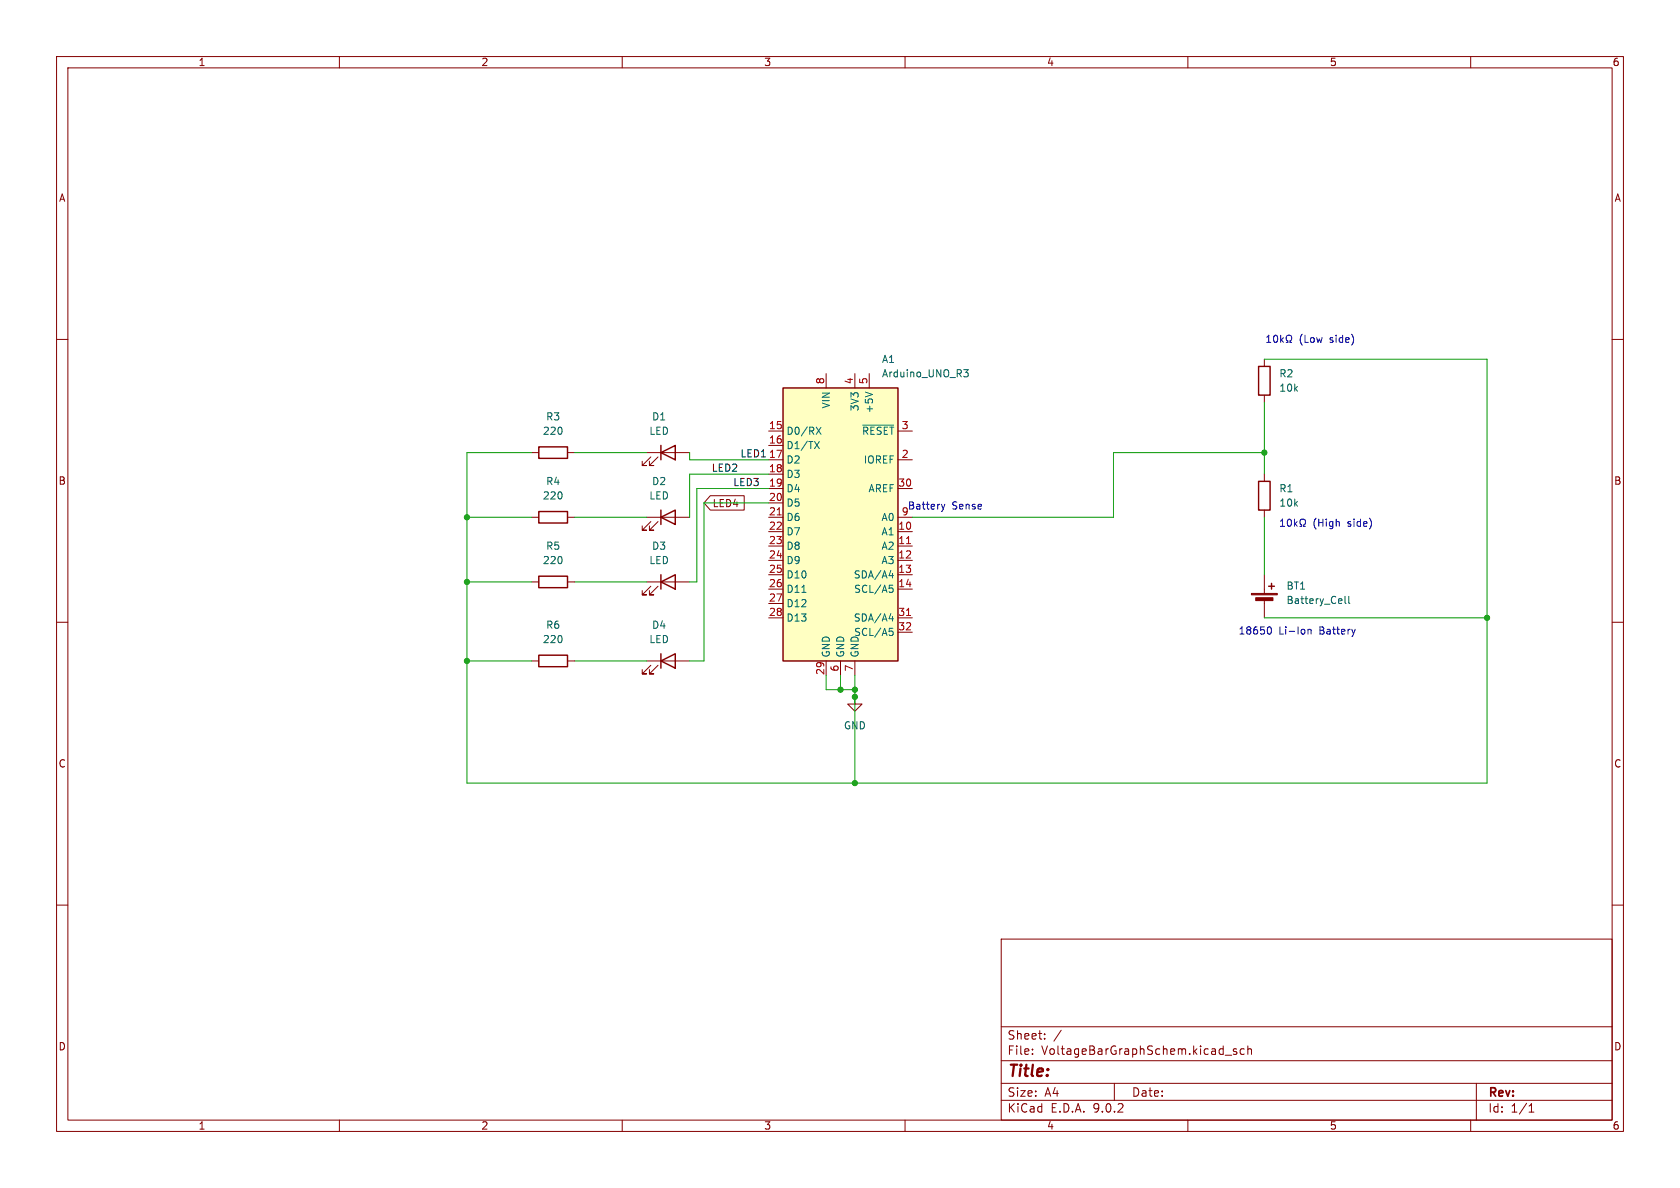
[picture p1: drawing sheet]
<svg xmlns="http://www.w3.org/2000/svg" width="297mm" height="210mm" viewBox="0 0 297 210" stroke-linecap="round" stroke-linejoin="round" font-family="sans-serif">
<g fill="none" stroke="#840000" stroke-width=".18">
<path d="M10 10h277v190h-277zM12 12h273v186h-273zM60 10v2M110 10v2M160 10v2M210 10v2M260 10v2M10 60h2M223.5 63.5v1.3M223.5 69.9v1.2M285 60h2M94 80h1.2"/>
<path d="M100.3 80h1.3M114.3 80h7.6M115.1 80.8l-1.6 1.5h.8h-.8v-.8M116.3 80.8l-1.5 1.5h.8h-.8v-.8M10 110h2M223.5 101.6v3.3M223.5 105.9v3.3M285 110h2M151.1 123.2v1.3h1.3l-1.3 1.2-1.2-1.2h1.2M151.1 123.2h.1M10 160h2M177 166h108v32h-108z"/>
<path d="M285 160h2M60 198v2M110 198v2M160 198v2M177 194.5h108M177 191.5h108M177 187.5h108M177 181.5h108M182.5 186.3v.1M182.5 185.5v.1M184.7 183.6v.1M184.7 182.8v.1"/>
<path d="M187.6 182.1l-1.3 2M197 191.5v3M210 198v2M216.6 186.5h1.1M218.6 185.5l-.4-.1-.2 .2 .1 .2 .5 .2v.3h-.6M220 185.5l-.5-.1-.3 .3v.4l.2 .2h.6M220.6 185.5l.2-.1 .4 .1v.9M220.6 184.9v1.5M260 198v2M261 191.5v6.5M270.3 196.6h.9M270.3 195.5l.4-.4v1.5"/>
</g>
<path d="M95.2 79h5.1v2h-5.1zM116.8 78.7v2.6M222.5 64.8h2v5.1h-2zM116.8 80l2.6-1.3v2.6zM224.3 103.6h1M224.8 103.1v1" fill="none" stroke="#840000" stroke-width=".25"/>
<g fill="#840000" stroke="#840000" stroke-width=".18">
<path d="M221.2 104.9h4.6v.3h-4.6z"/>
<path d="M222 105.7h3v.5h-3z"/>
</g>
<path d="M237.8 105.4v1.1l.2 .2M238.4 105.4v1.1l.2 .2" fill="none" stroke="#006464" stroke-width=".18"/>
<path d="M138.4 68.6h20.3v48.2h-20.3z" fill="#ffffc2"/>
<path d="M138.4 68.6h20.3v48.2h-20.3zM95.2 90.4h5.1v2.1h-5.1zM116.8 91.4l2.6-1.2v2.5zM116.8 90.2v2.5M222.5 85.1h2v5.1h-2zM95.2 101.9h5.1v2h-5.1zM95.2 115.8h5.1v2.1h-5.1zM116.8 102.9l2.6-1.3v2.5zM116.8 116.8l2.6-1.2v2.5zM116.8 101.6v2.5M116.8 115.6v2.5" fill="none" stroke="#840000" stroke-width=".25"/>
<g fill="none" stroke="#840000" stroke-width=".18">
<path d="M135.9 76.2h2.5M135.9 78.7h2.5M146 66v2.6M151.1 66v2.6M153.7 66v2.6M158.7 76.2h2.6M94 91.4h1.2M100.3 91.4h1.3M114.3 91.4h7.6M115.1 92.2l-1.6 1.5h.8h-.8v-.7M116.3 92.2l-1.5 1.5h.8h-.8v-.7M125.6 87.6h6v2.6h-6l-1.1-1.3z"/>
<path d="M135.9 81.3h2.5M135.9 83.8h2.5M135.9 86.4h2.5M135.9 88.9h2.5M135.9 91.4h2.5M135.9 94h2.5M135.9 96.5h2.5M135.9 99.1h2.5M158.7 81.3h2.6M158.7 86.4h2.6M158.7 91.4h2.6M158.7 94h2.6"/>
<path d="M158.7 96.5h2.6M158.7 99.1h2.6M223.5 83.8v1.3M223.5 90.2v1.2M94 102.9h1.2M94 116.8h1.2M100.3 102.9h1.3M100.3 116.8h1.3M114.3 102.9h7.6M114.3 116.8h7.6M115.1 103.6l-1.6 1.6h.8h-.8v-.8M115.1 117.6l-1.6 1.5h.8h-.8v-.7"/>
<path d="M116.3 103.6l-1.5 1.6h.8h-.8v-.8M116.3 117.6l-1.5 1.5h.8h-.8v-.7M135.9 101.6h2.5M135.9 104.1h2.5M135.9 106.7h2.5M135.9 109.2h2.5M146 116.8v2.6M148.6 116.8v2.6M151.1 116.8v2.6M158.7 101.6h2.6M158.7 104.1h2.6M158.7 109.2h2.6"/>
<path d="M158.7 111.8h2.6"/>
</g>
<g fill="none" stroke="#006464" stroke-width=".18">
<path d="M144 78l.8 1.3M144.3 75.5l.8 1.3M144.8 78l-.8 1.3M145.1 75.5l-.8 1.3M152.5 75.2h5.5M153 69.3l1.2 .4M170.4 65.3h.8l-.5 .5 .4 .2 .1 .4-.3 .2h-.3M141.8 104.7h.7M157.2 101.8h.8M157.2 109.4h.8M157.2 103.4h.6M157.2 111.1h.6"/>
<path d="M157.4 103.9h.3l.2 .3-.1 .5h-.4M157.4 111.6h.3l.2 .2-.1 .5h-.4M157.8 101.3v.9M157.8 109v.8"/>
</g>
<path d="M137.4 91h.7M160.3 96.1h.7M160.3 108.8h.7" fill="none" stroke="#a90000" stroke-width=".18"/>
<g fill="none" stroke="#009600" stroke-width=".18">
<path d="M223.5 63.5h39.4v74.9h-180.4v-58.4h11.5M223.5 71.1v12.7M82.5 91.4h11.5M101.6 80h12.7M101.6 91.4h12.7M121.9 80v1.3h14M135.9 88.9h-11.4v27.9h-2.6M135.9 86.4h-12.7v16.5h-1.3M135.9 83.8h-14v7.6M223.5 80h-26.7v11.4h-35.5M223.5 91.4v10.2M82.5 102.9h11.5"/>
<path d="M82.5 116.8h11.5M101.6 102.9h12.7M101.6 116.8h12.7M146 119.4v2.5h5.1M148.6 119.4v2.5M151.1 119.4v19M223.5 109.2h39.4"/>
</g>
<g fill="none" stroke="#0000c2" stroke-width=".18">
<path d="M223.9 59.6l.4-.3v1.2M225.3 59.4l.1-.1a.68 .68 0 0 1 .5 .6 .68 .68 0 0 1-.5 .6l-.1-.1-.2-.4zM226.4 59.3v1.2M226.9 59.7l-.5 .5M223.9 60.5h.8M226.5 60l.4 .5M227.4 60.5h.3v-.2a.54 .54 0 0 1-.3-.8 .54 .54 0 0 1 .8-.2 .58 .58 0 0 1-.2 1v.2h.4M166.4 89.1l.3 .9M166.7 90l-.1 .4M167 89.1l-.3 .9M226.4 93h.7M226.4 92.1l.3-.3v1.2"/>
<path d="M227.7 91.9l.2-.1a.68 .68 0 0 1 .4 .6 .68 .68 0 0 1-.4 .6l-.2-.1-.1-.3zM228.8 91.8v1.2M229 92.6l.3 .4M229.3 92.2l-.5 .5M229.8 93h.3v-.2a.54 .54 0 0 1-.3-.7 .54 .54 0 0 1 .8-.3 .58 .58 0 0 1-.1 1v.2h.3M224.2 110.9l.1-.1a.68 .68 0 0 1 .5 .7 .68 .68 0 0 1-.5 .6l-.1-.1M231.2 111.2v.9M231.2 111.4l.2-.2 .3 .1 .1 .8M239.6 111.2l-.3 .9"/>
</g>
<g fill="#009600" stroke="#009600" stroke-width=".18">
<circle cx="82.5" cy="102.9" r=".46"/>
<circle cx="82.5" cy="116.8" r=".46"/>
<circle cx="151.1" cy="138.4" r=".46"/>
<circle cx="82.5" cy="91.4" r=".46"/>
<circle cx="148.6" cy="121.9" r=".46"/>
<circle cx="151.1" cy="121.9" r=".46"/>
<circle cx="151.1" cy="123.2" r=".46"/>
<circle cx="223.5" cy="80" r=".46"/>
<circle cx="262.9" cy="109.2" r=".46"/>
</g>
<text font-size="2.8" fill="#840000" x="178" y="190.9">Title:</text>
<g font-size="2.1" fill="#840000">
<text x="178" y="184">Sheet:</text>
<text x="178" y="186.7">File:</text>
<text x="184.1" y="186.7">VoltageBarGraphSchem.kicad_sch</text>
<text x="178" y="196.9">KiCad</text>
<text x="178" y="194.1">Size:</text>
<text x="184.7" y="194.1">A4</text>
<text x="185.7" y="196.9">E.D.A.</text>
<text x="193.3" y="196.9">9.0.2</text>
<text x="200" y="194.1">Date:</text>
<text x="263" y="194.3">Rev:</text>
<text x="263" y="196.9">Id:</text>
<text x="267.1" y="196.9">1/1</text>
</g>
<g font-size="1.8" fill="#840000">
<text x="35" y="11.9">1</text>
<text x="85" y="11.9">2</text>
<text x="135" y="11.9">3</text>
<text x="185" y="11.9">4</text>
<text x="235" y="11.9">5</text>
<text x="285" y="11.9">6</text>
<text x="10.3" y="35.9">A</text>
<text x="285.3" y="35.9">A</text>
<text x="10.3" y="85.9">B</text>
<text x="125.9" y="89.9">LED4</text>
<text x="285.3" y="85.9">B</text>
<text x="10.3" y="135.9">C</text>
<text x="285.3" y="135.9">C</text>
<text x="10.3" y="185.9">D</text>
<text x="285.3" y="185.9">D</text>
<text x="35" y="199.9">1</text>
<text x="85" y="199.9">2</text>
<text x="135" y="199.9">3</text>
<text x="185" y="199.9">4</text>
<text x="235" y="199.9">5</text>
<text x="285" y="199.9">6</text>
</g>
<g font-size="1.8" fill="#006464">
<text x="155.8" y="64.4">A1</text>
<text x="155.8" y="66.9">Arduino_UNO_R3</text>
<text x="226.1" y="66.9">R2</text>
<text x="226.1" y="69.4">10k</text>
<text x="95.9" y="77.1">220</text>
<text x="96.4" y="74.5">R3</text>
<text x="114.7" y="77.1">LED</text>
<text x="115.2" y="74.5">D1</text>
<text x="138.9" y="77.1">D0/RX</text>
<text x="146.9" y="72.3" transform="rotate(-90 146.9 72.3)">VIN</text>
<text x="152" y="72.8" transform="rotate(-90 152 72.8)">3V3</text>
<text x="152.3" y="77.1">~{RESET}</text>
<text x="154.5" y="73.2" transform="rotate(-90 154.5 73.2)">+5V</text>
<text x="138.9" y="79.6">D1/TX</text>
<text x="138.9" y="82.1">D2</text>
<text x="152.6" y="82.1">IOREF</text>
<text x="95.9" y="88.5">220</text>
<text x="96.4" y="86">R4</text>
<text x="114.7" y="88.5">LED</text>
<text x="115.2" y="86">D2</text>
<text x="138.9" y="84.7">D3</text>
<text x="138.9" y="87.2">D4</text>
<text x="138.9" y="89.8">D5</text>
<text x="153.4" y="87.2">AREF</text>
<text x="226.1" y="87.2">R1</text>
<text x="226.1" y="89.8">10k</text>
<text x="138.9" y="92.3">D6</text>
<text x="138.9" y="94.8">D7</text>
<text x="155.7" y="92.3">A0</text>
<text x="155.7" y="94.8">A1</text>
<text x="95.9" y="99.9">220</text>
<text x="96.4" y="97.4">R5</text>
<text x="114.7" y="99.9">LED</text>
<text x="115.2" y="97.4">D3</text>
<text x="138.9" y="97.4">D8</text>
<text x="138.9" y="99.9">D9</text>
<text x="155.7" y="97.4">A2</text>
<text x="155.7" y="99.9">A3</text>
<text x="138.9" y="102.5">D10</text>
<text x="138.9" y="105">D11</text>
<text x="138.9" y="107.5">D12</text>
<text x="150.8" y="102.5">SDA/A4</text>
<text x="150.9" y="105">SCL/A5</text>
<text x="227.3" y="104.4">BT1</text>
<text x="227.3" y="107">Battery_Cell</text>
<text x="95.9" y="113.9">220</text>
<text x="96.4" y="111.4">R6</text>
<text x="114.7" y="113.9">LED</text>
<text x="115.2" y="111.4">D4</text>
<text x="138.9" y="110.1">D13</text>
<text x="150.8" y="110.1">SDA/A4</text>
<text x="150.9" y="112.6">SCL/A5</text>
<text x="146.9" y="116.3" transform="rotate(-90 146.9 116.3)">GND</text>
<text x="149.5" y="116.3" transform="rotate(-90 149.5 116.3)">GND</text>
<text x="152" y="116.3" transform="rotate(-90 152 116.3)">GND</text>
<text x="149.1" y="129.1">GND</text>
</g>
<g font-size="1.8" fill="#0000c2">
<text x="229.7" y="60.8">(Low</text>
<text x="235.2" y="60.8">side)</text>
<text x="160.4" y="90.3">Battery</text>
<text x="168.3" y="90.3">Sense</text>
<text x="232.1" y="93.3">(High</text>
<text x="238.3" y="93.3">side)</text>
<text x="218.9" y="112.4">18650</text>
<text x="226.1" y="112.4">Li-Ion</text>
<text x="233.4" y="112.4">Battery</text>
</g>
<g font-size="1.8" fill="#a90000">
<text x="145.8" y="68" transform="rotate(-90 145.8 68)">8</text>
<text x="150.9" y="68" transform="rotate(-90 150.9 68)">4</text>
<text x="153.4" y="68" transform="rotate(-90 153.4 68)">5</text>
<text x="135.8" y="75.9">15</text>
<text x="159.3" y="75.9">3</text>
<text x="135.8" y="78.5">16</text>
<text x="135.8" y="81">17</text>
<text x="135.8" y="83.6">18</text>
<text x="159.3" y="81">2</text>
<text x="135.8" y="86.1">19</text>
<text x="135.8" y="88.6">20</text>
<text x="158.7" y="86.1">30</text>
<text x="135.8" y="91.2">21</text>
<text x="135.8" y="93.7">22</text>
<text x="158.7" y="93.7">10</text>
<text x="159.3" y="91.2">9</text>
<text x="135.8" y="96.3">23</text>
<text x="135.8" y="98.8">24</text>
<text x="135.8" y="101.3">25</text>
<text x="158.7" y="96.3">11</text>
<text x="158.7" y="98.8">12</text>
<text x="158.7" y="101.3">13</text>
<text x="135.8" y="103.9">26</text>
<text x="135.8" y="106.4">27</text>
<text x="158.7" y="103.9">14</text>
<text x="135.8" y="109">28</text>
<text x="158.7" y="109">31</text>
<text x="158.7" y="111.5">32</text>
<text x="145.8" y="119.4" transform="rotate(-90 145.8 119.4)">29</text>
<text x="148.3" y="118.8" transform="rotate(-90 148.3 118.8)">6</text>
<text x="150.9" y="118.8" transform="rotate(-90 150.9 118.8)">7</text>
</g>
<g font-size="1.8" fill="#0f0f0f">
<text x="125.7" y="83.5">LED2</text>
<text x="130.8" y="80.9">LED1</text>
<text x="129.5" y="86">LED3</text>
</g>
</svg>
